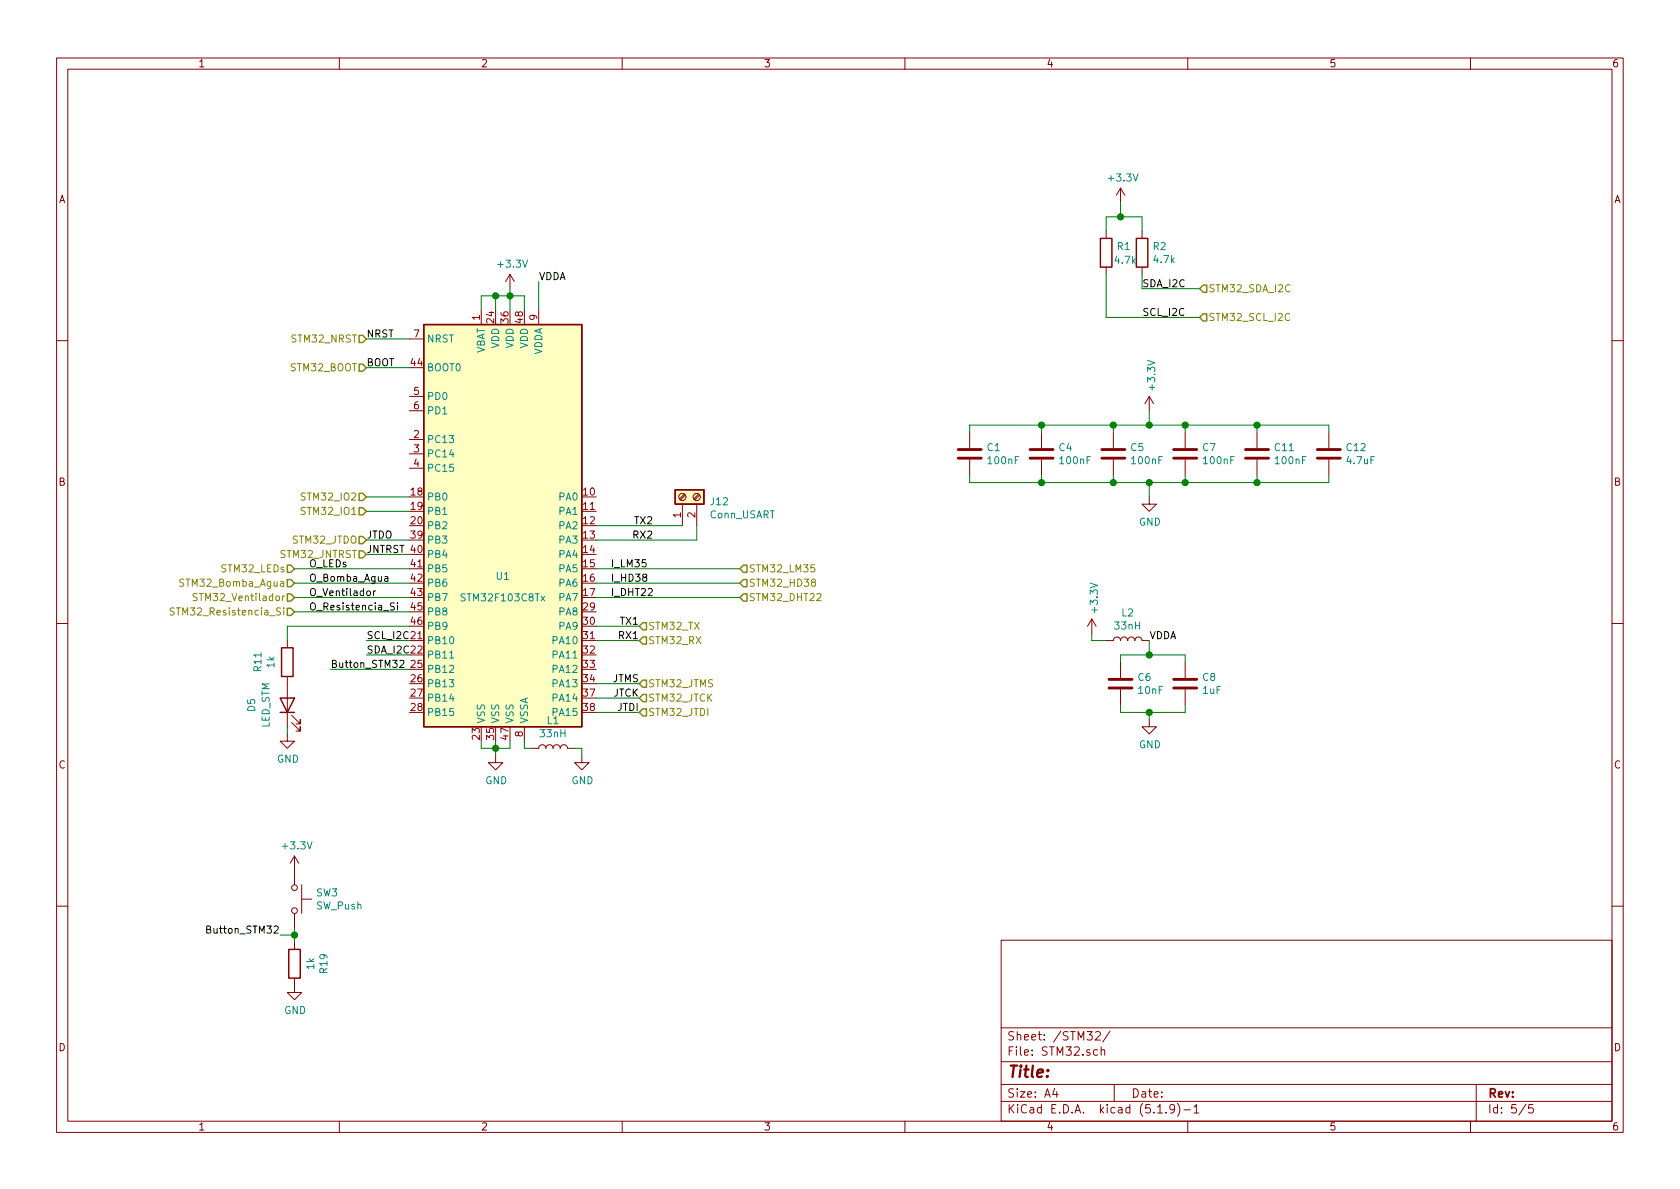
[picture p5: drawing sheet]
EESchema Schematic File Version 4
EELAYER 30 0
EELAYER END
$Descr A4 11693 8268
encoding utf-8
Sheet 5 5
Title ""
Date ""
Rev ""
Comp ""
Comment1 ""
Comment2 ""
Comment3 ""
Comment4 ""
$EndDescr
Connection ~ 3450 2050
Wire Wire Line
	3350 2050 3450 2050
Wire Wire Line
	3350 2150 3350 2050
Wire Wire Line
	4050 5200 4000 5200
Wire Wire Line
	4050 5250 4050 5200
$Comp
L power:GND #PWR?
U 1 1
P 4050 5250
AR Path="/60762521" Ref="#PWR?"  Part="1" 
AR Path="/60760232/60762521" Ref="#PWR0110"  Part="1" 
F 0 "#PWR0110" H 4050 5000 50  0001 C CNN
F 1 "GND" H 4055 5077 50  0000 C CNN
F 2 "" H 4050 5250 50  0001 C CNN
F 3 "" H 4050 5250 50  0001 C CNN
	1    4050 5250
	1    0    0    -1  
$EndComp
Wire Wire Line
	3650 5200 3650 5150
Wire Wire Line
	3700 5200 3650 5200
$Comp
L Device:L L?
U 1 1
P 3850 5200
AR Path="/60762529" Ref="L?"  Part="1" 
AR Path="/60760232/60762529" Ref="L1"  Part="1" 
F 0 "L1" V 4040 5200 50  0000 C CNN
F 1 "33nH" V 3949 5200 50  0000 C CNN
F 2 "Inductor_SMD:L_0402_1005Metric" H 3850 5200 50  0001 C CNN
F 3 "~" H 3850 5200 50  0001 C CNN
	1    3850 5200
	0    -1   -1   0   
$EndComp
Wire Wire Line
	3550 2000 3550 2050
Wire Wire Line
	3550 2050 3650 2050
Connection ~ 3550 2050
Wire Wire Line
	3550 2150 3550 2050
Wire Wire Line
	3650 2050 3650 2150
Wire Wire Line
	3450 2050 3550 2050
Wire Wire Line
	3450 2150 3450 2050
Wire Wire Line
	3450 5150 3450 5200
Wire Wire Line
	3450 5200 3550 5200
Connection ~ 3450 5200
Wire Wire Line
	3450 5250 3450 5200
Wire Wire Line
	3550 5200 3550 5150
Wire Wire Line
	3350 5200 3450 5200
Wire Wire Line
	3350 5150 3350 5200
$Comp
L power:GND #PWR?
U 1 1
P 3450 5250
AR Path="/6076253D" Ref="#PWR?"  Part="1" 
AR Path="/60760232/6076253D" Ref="#PWR0113"  Part="1" 
F 0 "#PWR0113" H 3450 5000 50  0001 C CNN
F 1 "GND" H 3455 5077 50  0000 C CNN
F 2 "" H 3450 5250 50  0001 C CNN
F 3 "" H 3450 5250 50  0001 C CNN
	1    3450 5250
	1    0    0    -1  
$EndComp
$Comp
L MCU_ST_STM32F1:STM32F103C8Tx U?
U 1 1
P 3550 3650
AR Path="/60762543" Ref="U?"  Part="1" 
AR Path="/60760232/60762543" Ref="U1"  Part="1" 
F 0 "U1" H 3500 3300 50  0000 C CNN
F 1 "STM32F103C8Tx" H 3500 3150 50  0000 C CNN
F 2 "Package_QFP:LQFP-48_7x7mm_P0.5mm" H 2950 2250 50  0001 R CNN
F 3 "http://www.st.com/st-web-ui/static/active/en/resource/technical/document/datasheet/CD00161566.pdf" H 3550 3650 50  0001 C CNN
	1    3550 3650
	1    0    0    -1  
$EndComp
$Comp
L power:+3.3V #PWR?
U 1 1
P 3550 2000
AR Path="/60762549" Ref="#PWR?"  Part="1" 
AR Path="/60760232/60762549" Ref="#PWR0114"  Part="1" 
F 0 "#PWR0114" H 3550 1850 50  0001 C CNN
F 1 "+3.3V" H 3565 2173 50  0000 C CNN
F 2 "" H 3550 2000 50  0001 C CNN
F 3 "" H 3550 2000 50  0001 C CNN
	1    3550 2000
	1    0    0    -1  
$EndComp
Wire Wire Line
	2850 3750 2550 3750
Text Label 2550 3750 0    50   ~ 0
JTDO
Wire Wire Line
	2850 3850 2550 3850
Text Label 2550 3850 0    50   ~ 0
JNTRST
Wire Wire Line
	2850 4450 2550 4450
Text Label 2550 4450 0    50   ~ 0
SCL_I2C
Wire Wire Line
	2850 4550 2550 4550
Text Label 2550 4550 0    50   ~ 0
SDA_I2C
Wire Wire Line
	4150 4350 4450 4350
Text Label 4450 4350 2    50   ~ 0
TX1
Wire Wire Line
	4150 4450 4450 4450
Text Label 4450 4450 2    50   ~ 0
RX1
Wire Wire Line
	4150 4750 4450 4750
Wire Wire Line
	4150 4850 4450 4850
Wire Wire Line
	4150 4950 4450 4950
Text Label 4450 4750 2    50   ~ 0
JTMS
Text Label 4450 4850 2    50   ~ 0
JTCK
Text Label 4450 4950 2    50   ~ 0
JTDI
Wire Wire Line
	2550 2350 2850 2350
Text Label 2550 2350 0    50   ~ 0
NRST
Wire Wire Line
	2850 2550 2550 2550
Text Label 2550 2550 0    50   ~ 0
BOOT
Wire Wire Line
	5150 3950 4150 3950
Wire Wire Line
	5150 4050 4150 4050
Wire Wire Line
	5150 4150 4150 4150
Text Label 2150 4250 0    50   ~ 0
O_Resistencia_Si
Text Label 2150 4150 0    50   ~ 0
O_Ventilador
Text Label 2150 4050 0    50   ~ 0
O_Bomba_Agua
Text Label 2150 3950 0    50   ~ 0
O_LEDs
Text Label 4250 3950 0    50   ~ 0
I_LM35
Text Label 4250 4050 0    50   ~ 0
I_HD38
Text Label 4250 4150 0    50   ~ 0
I_DHT22
Text HLabel 2550 2350 0    50   Input ~ 0
STM32_NRST
Text HLabel 2550 2550 0    50   Input ~ 0
STM32_BOOT
Text HLabel 2550 3750 0    50   Input ~ 0
STM32_JTDO
Text HLabel 2550 3850 0    50   Input ~ 0
STM32_JNTRST
Text HLabel 2050 4250 0    50   Input ~ 0
STM32_Resistencia_Si
Text HLabel 2050 4150 0    50   Input ~ 0
STM32_Ventilador
Text HLabel 2050 4050 0    50   Input ~ 0
STM32_Bomba_Agua
Text HLabel 2050 3950 0    50   Input ~ 0
STM32_LEDs
Text HLabel 5150 3950 2    50   Input ~ 0
STM32_LM35
Text HLabel 5150 4050 2    50   Input ~ 0
STM32_HD38
Text HLabel 5150 4150 2    50   Input ~ 0
STM32_DHT22
Text HLabel 4450 4350 2    50   Input ~ 0
STM32_TX
Text HLabel 4450 4450 2    50   Input ~ 0
STM32_RX
Text HLabel 4450 4750 2    50   Input ~ 0
STM32_JTMS
Text HLabel 4450 4850 2    50   Input ~ 0
STM32_JTCK
Text HLabel 4450 4950 2    50   Input ~ 0
STM32_JTDI
Text Label 3750 1950 0    50   ~ 0
VDDA
Wire Wire Line
	3750 2150 3750 1950
Wire Wire Line
	2850 3950 2050 3950
Wire Wire Line
	2050 4050 2850 4050
Wire Wire Line
	2050 4150 2850 4150
Wire Wire Line
	2050 4250 2850 4250
$Comp
L Device:R R?
U 1 1
P 2000 4600
AR Path="/6081C49D/607A4463" Ref="R?"  Part="1" 
AR Path="/607B7D6E/607A4463" Ref="R?"  Part="1" 
AR Path="/60760232/607A4463" Ref="R11"  Part="1" 
F 0 "R11" V 1793 4600 50  0000 C CNN
F 1 "1k" V 1884 4600 50  0000 C CNN
F 2 "Resistor_SMD:R_0805_2012Metric" V 1930 4600 50  0001 C CNN
F 3 "~" H 2000 4600 50  0001 C CNN
	1    2000 4600
	1    0    0    -1  
$EndComp
$Comp
L Device:LED D?
U 1 1
P 2000 4900
AR Path="/607B7D6E/607A446A" Ref="D?"  Part="1" 
AR Path="/60760232/607A446A" Ref="D5"  Part="1" 
F 0 "D5" H 2000 5150 50  0000 C CNN
F 1 "LED_STM" H 2000 5050 50  0000 C CNN
F 2 "LED_SMD:LED_0805_2012Metric" H 2000 4900 50  0001 C CNN
F 3 "~" H 2000 4900 50  0001 C CNN
	1    2000 4900
	0    -1   -1   0   
$EndComp
Wire Wire Line
	2000 5100 2000 5050
$Comp
L power:GND #PWR?
U 1 1
P 2000 5100
AR Path="/607A4473" Ref="#PWR?"  Part="1" 
AR Path="/607B7D6E/607A4473" Ref="#PWR?"  Part="1" 
AR Path="/60760232/607A4473" Ref="#PWR0148"  Part="1" 
F 0 "#PWR0148" H 2000 4850 50  0001 C CNN
F 1 "GND" H 2005 4927 50  0000 C CNN
F 2 "" H 2000 5100 50  0001 C CNN
F 3 "" H 2000 5100 50  0001 C CNN
	1    2000 5100
	1    0    0    -1  
$EndComp
Wire Wire Line
	2000 4450 2000 4350
Wire Wire Line
	2000 4350 2850 4350
Wire Wire Line
	2850 3450 2550 3450
Wire Wire Line
	2850 3550 2550 3550
Text HLabel 2550 3550 0    50   Input ~ 0
STM32_IO1
Text HLabel 2550 3450 0    50   Input ~ 0
STM32_IO2
$Comp
L Switch:SW_Push SW3
U 1 1
P 2050 6250
F 0 "SW3" V 2004 6398 50  0000 L CNN
F 1 "SW_Push" V 2095 6398 50  0000 L CNN
F 2 "Button_Switch_THT:SW_PUSH_6mm_H4.3mm" H 2050 6450 50  0001 C CNN
F 3 "~" H 2050 6450 50  0001 C CNN
	1    2050 6250
	0    1    1    0   
$EndComp
Text Label 2300 4650 0    50   ~ 0
Button_STM32
Wire Wire Line
	2050 6500 1950 6500
Connection ~ 2050 6500
Wire Wire Line
	2050 6500 2050 6450
Text Label 1950 6500 2    50   ~ 0
Button_STM32
$Comp
L power:+3.3V #PWR?
U 1 1
P 2050 6050
AR Path="/6085D9ED" Ref="#PWR?"  Part="1" 
AR Path="/60760232/6085D9ED" Ref="#PWR0158"  Part="1" 
F 0 "#PWR0158" H 2050 5900 50  0001 C CNN
F 1 "+3.3V" H 2065 6223 50  0000 C CNN
F 2 "" H 2050 6050 50  0001 C CNN
F 3 "" H 2050 6050 50  0001 C CNN
	1    2050 6050
	1    0    0    -1  
$EndComp
Wire Wire Line
	2050 6550 2050 6500
$Comp
L power:GND #PWR?
U 1 1
P 2050 6850
AR Path="/608586C0" Ref="#PWR?"  Part="1" 
AR Path="/607B7D6E/608586C0" Ref="#PWR?"  Part="1" 
AR Path="/60760232/608586C0" Ref="#PWR0159"  Part="1" 
F 0 "#PWR0159" H 2050 6600 50  0001 C CNN
F 1 "GND" H 2055 6677 50  0000 C CNN
F 2 "" H 2050 6850 50  0001 C CNN
F 3 "" H 2050 6850 50  0001 C CNN
	1    2050 6850
	1    0    0    -1  
$EndComp
$Comp
L Device:R R?
U 1 1
P 2050 6700
AR Path="/6081C49D/6085276C" Ref="R?"  Part="1" 
AR Path="/607B7D6E/6085276C" Ref="R?"  Part="1" 
AR Path="/60760232/6085276C" Ref="R19"  Part="1" 
F 0 "R19" V 1843 6700 50  0000 C CNN
F 1 "1k" V 1934 6700 50  0000 C CNN
F 2 "Resistor_SMD:R_0805_2012Metric" V 1980 6700 50  0001 C CNN
F 3 "~" H 2050 6700 50  0001 C CNN
	1    2050 6700
	-1   0    0    1   
$EndComp
Wire Wire Line
	2300 4650 2850 4650
$Comp
L Connector:Screw_Terminal_01x02 J?
U 1 1
P 4750 3450
AR Path="/6081C49D/6082711C" Ref="J?"  Part="1" 
AR Path="/60760232/6082711C" Ref="J12"  Part="1" 
F 0 "J12" V 4714 3262 50  0000 R CNN
F 1 "Conn_USART" V 4623 3262 50  0000 R CNN
F 2 "Connector_PinHeader_2.54mm:PinHeader_1x02_P2.54mm_Vertical" H 4750 3450 50  0001 C CNN
F 3 "~" H 4750 3450 50  0001 C CNN
	1    4750 3450
	0    -1   -1   0   
$EndComp
Wire Wire Line
	4150 3650 4750 3650
Text Label 4550 3650 2    50   ~ 0
TX2
Wire Wire Line
	4150 3750 4850 3750
Wire Wire Line
	4850 3750 4850 3650
Text Label 4550 3750 2    50   ~ 0
RX2
Text Label 8000 4450 0    50   ~ 0
VDDA
Wire Wire Line
	7700 2200 8350 2200
Wire Wire Line
	7950 2000 8350 2000
Text Label 7950 2200 0    50   ~ 0
SCL_I2C
Wire Wire Line
	7600 4450 7700 4450
Wire Wire Line
	7600 4400 7600 4450
$Comp
L power:+3.3V #PWR?
U 1 1
P 7600 4400
AR Path="/6076D279" Ref="#PWR?"  Part="1" 
AR Path="/607B7D6E/6076D279" Ref="#PWR?"  Part="1" 
AR Path="/60760232/6076D279" Ref="#PWR0129"  Part="1" 
F 0 "#PWR0129" H 7600 4250 50  0001 C CNN
F 1 "+3.3V" V 7615 4528 50  0000 L CNN
F 2 "" H 7600 4400 50  0001 C CNN
F 3 "" H 7600 4400 50  0001 C CNN
	1    7600 4400
	1    0    0    -1  
$EndComp
Wire Wire Line
	8000 4550 8250 4550
Connection ~ 8000 4550
Wire Wire Line
	8000 4450 8000 4550
$Comp
L Device:L L?
U 1 1
P 7850 4450
AR Path="/6076D270" Ref="L?"  Part="1" 
AR Path="/607B7D6E/6076D270" Ref="L?"  Part="1" 
AR Path="/60760232/6076D270" Ref="L2"  Part="1" 
F 0 "L2" V 8040 4450 50  0000 C CNN
F 1 "33nH" V 7949 4450 50  0000 C CNN
F 2 "Inductor_SMD:L_0402_1005Metric" H 7850 4450 50  0001 C CNN
F 3 "~" H 7850 4450 50  0001 C CNN
	1    7850 4450
	0    -1   -1   0   
$EndComp
Wire Wire Line
	8000 4950 8250 4950
Connection ~ 8000 4950
Wire Wire Line
	8000 5000 8000 4950
$Comp
L power:GND #PWR?
U 1 1
P 8000 5000
AR Path="/6076D267" Ref="#PWR?"  Part="1" 
AR Path="/607B7D6E/6076D267" Ref="#PWR?"  Part="1" 
AR Path="/60760232/6076D267" Ref="#PWR0128"  Part="1" 
F 0 "#PWR0128" H 8000 4750 50  0001 C CNN
F 1 "GND" H 8005 4827 50  0000 C CNN
F 2 "" H 8000 5000 50  0001 C CNN
F 3 "" H 8000 5000 50  0001 C CNN
	1    8000 5000
	1    0    0    -1  
$EndComp
Wire Wire Line
	8250 4950 8250 4900
Wire Wire Line
	7800 4950 8000 4950
Wire Wire Line
	7800 4900 7800 4950
Wire Wire Line
	8250 4550 8250 4600
Wire Wire Line
	7800 4550 8000 4550
Wire Wire Line
	7800 4600 7800 4550
$Comp
L Device:C C?
U 1 1
P 8250 4750
AR Path="/6076D25B" Ref="C?"  Part="1" 
AR Path="/607B7D6E/6076D25B" Ref="C?"  Part="1" 
AR Path="/60760232/6076D25B" Ref="C8"  Part="1" 
F 0 "C8" H 8365 4796 50  0000 L CNN
F 1 "1uF" H 8365 4705 50  0000 L CNN
F 2 "Capacitor_SMD:C_0805_2012Metric" H 8288 4600 50  0001 C CNN
F 3 "~" H 8250 4750 50  0001 C CNN
	1    8250 4750
	1    0    0    -1  
$EndComp
$Comp
L Device:C C?
U 1 1
P 7800 4750
AR Path="/6076D255" Ref="C?"  Part="1" 
AR Path="/607B7D6E/6076D255" Ref="C?"  Part="1" 
AR Path="/60760232/6076D255" Ref="C6"  Part="1" 
F 0 "C6" H 7915 4796 50  0000 L CNN
F 1 "10nF" H 7915 4705 50  0000 L CNN
F 2 "Capacitor_SMD:C_0805_2012Metric" H 7838 4600 50  0001 C CNN
F 3 "~" H 7800 4750 50  0001 C CNN
	1    7800 4750
	1    0    0    -1  
$EndComp
Wire Wire Line
	8000 3350 8250 3350
Connection ~ 8000 3350
Wire Wire Line
	8000 3450 8000 3350
$Comp
L power:GND #PWR?
U 1 1
P 8000 3450
AR Path="/6076D24C" Ref="#PWR?"  Part="1" 
AR Path="/607B7D6E/6076D24C" Ref="#PWR?"  Part="1" 
AR Path="/60760232/6076D24C" Ref="#PWR0127"  Part="1" 
F 0 "#PWR0127" H 8000 3200 50  0001 C CNN
F 1 "GND" H 8005 3277 50  0000 C CNN
F 2 "" H 8000 3450 50  0001 C CNN
F 3 "" H 8000 3450 50  0001 C CNN
	1    8000 3450
	1    0    0    -1  
$EndComp
Wire Wire Line
	8000 2950 8250 2950
Connection ~ 8000 2950
Wire Wire Line
	8000 2850 8000 2950
$Comp
L power:+3.3V #PWR?
U 1 1
P 8000 2850
AR Path="/6076D243" Ref="#PWR?"  Part="1" 
AR Path="/607B7D6E/6076D243" Ref="#PWR?"  Part="1" 
AR Path="/60760232/6076D243" Ref="#PWR0126"  Part="1" 
F 0 "#PWR0126" H 8000 2700 50  0001 C CNN
F 1 "+3.3V" V 8015 2978 50  0000 L CNN
F 2 "" H 8000 2850 50  0001 C CNN
F 3 "" H 8000 2850 50  0001 C CNN
	1    8000 2850
	1    0    0    -1  
$EndComp
Wire Wire Line
	7250 3350 7750 3350
Connection ~ 7250 3350
Wire Wire Line
	7250 3300 7250 3350
Wire Wire Line
	7750 3350 8000 3350
Connection ~ 7750 3350
Wire Wire Line
	7750 3300 7750 3350
Wire Wire Line
	8250 3350 8750 3350
Connection ~ 8250 3350
Wire Wire Line
	8250 3300 8250 3350
Wire Wire Line
	8750 3350 9250 3350
Connection ~ 8750 3350
Wire Wire Line
	8750 3300 8750 3350
Wire Wire Line
	9250 3350 9250 3300
Wire Wire Line
	6750 3350 7250 3350
Wire Wire Line
	6750 3300 6750 3350
Wire Wire Line
	8750 2950 9250 2950
Connection ~ 8750 2950
Wire Wire Line
	8750 3000 8750 2950
Wire Wire Line
	8250 2950 8750 2950
Connection ~ 8250 2950
Wire Wire Line
	8250 3000 8250 2950
Wire Wire Line
	7750 2950 8000 2950
Connection ~ 7750 2950
Wire Wire Line
	7750 3000 7750 2950
Wire Wire Line
	7250 2950 7750 2950
Connection ~ 7250 2950
Wire Wire Line
	7250 3000 7250 2950
Wire Wire Line
	9250 2950 9250 3000
Wire Wire Line
	6750 2950 7250 2950
Wire Wire Line
	6750 3000 6750 2950
$Comp
L Device:C C?
U 1 1
P 9250 3150
AR Path="/6076D21F" Ref="C?"  Part="1" 
AR Path="/607B7D6E/6076D21F" Ref="C?"  Part="1" 
AR Path="/60760232/6076D21F" Ref="C12"  Part="1" 
F 0 "C12" H 9365 3196 50  0000 L CNN
F 1 "4.7uF" H 9365 3105 50  0000 L CNN
F 2 "Capacitor_SMD:C_0805_2012Metric" H 9288 3000 50  0001 C CNN
F 3 "~" H 9250 3150 50  0001 C CNN
	1    9250 3150
	1    0    0    -1  
$EndComp
$Comp
L Device:C C?
U 1 1
P 8750 3150
AR Path="/6076D219" Ref="C?"  Part="1" 
AR Path="/607B7D6E/6076D219" Ref="C?"  Part="1" 
AR Path="/60760232/6076D219" Ref="C11"  Part="1" 
F 0 "C11" H 8865 3196 50  0000 L CNN
F 1 "100nF" H 8865 3105 50  0000 L CNN
F 2 "Capacitor_SMD:C_0805_2012Metric" H 8788 3000 50  0001 C CNN
F 3 "~" H 8750 3150 50  0001 C CNN
	1    8750 3150
	1    0    0    -1  
$EndComp
$Comp
L Device:C C?
U 1 1
P 8250 3150
AR Path="/6076D213" Ref="C?"  Part="1" 
AR Path="/607B7D6E/6076D213" Ref="C?"  Part="1" 
AR Path="/60760232/6076D213" Ref="C7"  Part="1" 
F 0 "C7" H 8365 3196 50  0000 L CNN
F 1 "100nF" H 8365 3105 50  0000 L CNN
F 2 "Capacitor_SMD:C_0805_2012Metric" H 8288 3000 50  0001 C CNN
F 3 "~" H 8250 3150 50  0001 C CNN
	1    8250 3150
	1    0    0    -1  
$EndComp
$Comp
L Device:C C?
U 1 1
P 7750 3150
AR Path="/6076D20D" Ref="C?"  Part="1" 
AR Path="/607B7D6E/6076D20D" Ref="C?"  Part="1" 
AR Path="/60760232/6076D20D" Ref="C5"  Part="1" 
F 0 "C5" H 7865 3196 50  0000 L CNN
F 1 "100nF" H 7865 3105 50  0000 L CNN
F 2 "Capacitor_SMD:C_0805_2012Metric" H 7788 3000 50  0001 C CNN
F 3 "~" H 7750 3150 50  0001 C CNN
	1    7750 3150
	1    0    0    -1  
$EndComp
$Comp
L Device:C C?
U 1 1
P 7250 3150
AR Path="/6076D207" Ref="C?"  Part="1" 
AR Path="/607B7D6E/6076D207" Ref="C?"  Part="1" 
AR Path="/60760232/6076D207" Ref="C4"  Part="1" 
F 0 "C4" H 7365 3196 50  0000 L CNN
F 1 "100nF" H 7365 3105 50  0000 L CNN
F 2 "Capacitor_SMD:C_0805_2012Metric" H 7288 3000 50  0001 C CNN
F 3 "~" H 7250 3150 50  0001 C CNN
	1    7250 3150
	1    0    0    -1  
$EndComp
$Comp
L Device:C C?
U 1 1
P 6750 3150
AR Path="/6076D201" Ref="C?"  Part="1" 
AR Path="/607B7D6E/6076D201" Ref="C?"  Part="1" 
AR Path="/60760232/6076D201" Ref="C1"  Part="1" 
F 0 "C1" H 6865 3196 50  0000 L CNN
F 1 "100nF" H 6865 3105 50  0000 L CNN
F 2 "Capacitor_SMD:C_0805_2012Metric" H 6788 3000 50  0001 C CNN
F 3 "~" H 6750 3150 50  0001 C CNN
	1    6750 3150
	1    0    0    -1  
$EndComp
Text Label 7950 2000 0    50   ~ 0
SDA_I2C
Wire Wire Line
	7800 1500 7950 1500
Connection ~ 7800 1500
Wire Wire Line
	7800 1400 7800 1500
$Comp
L power:+3.3V #PWR?
U 1 1
P 7800 1400
AR Path="/6076627E" Ref="#PWR?"  Part="1" 
AR Path="/60760232/6076627E" Ref="#PWR0125"  Part="1" 
F 0 "#PWR0125" H 7800 1250 50  0001 C CNN
F 1 "+3.3V" H 7815 1573 50  0000 C CNN
F 2 "" H 7800 1400 50  0001 C CNN
F 3 "" H 7800 1400 50  0001 C CNN
	1    7800 1400
	1    0    0    -1  
$EndComp
Wire Wire Line
	7950 1500 7950 1600
Wire Wire Line
	7700 1500 7800 1500
Wire Wire Line
	7700 1600 7700 1500
Wire Wire Line
	7700 1900 7700 2200
Wire Wire Line
	7950 1900 7950 2000
$Comp
L Device:R R?
U 1 1
P 7700 1750
AR Path="/60766273" Ref="R?"  Part="1" 
AR Path="/60760232/60766273" Ref="R1"  Part="1" 
F 0 "R1" H 7770 1796 50  0000 L CNN
F 1 "4.7k" H 7750 1700 50  0000 L CNN
F 2 "Resistor_SMD:R_0805_2012Metric" V 7630 1750 50  0001 C CNN
F 3 "~" H 7700 1750 50  0001 C CNN
	1    7700 1750
	1    0    0    -1  
$EndComp
$Comp
L Device:R R?
U 1 1
P 7950 1750
AR Path="/6076626D" Ref="R?"  Part="1" 
AR Path="/60760232/6076626D" Ref="R2"  Part="1" 
F 0 "R2" H 8020 1796 50  0000 L CNN
F 1 "4.7k" H 8020 1705 50  0000 L CNN
F 2 "Resistor_SMD:R_0805_2012Metric" V 7880 1750 50  0001 C CNN
F 3 "~" H 7950 1750 50  0001 C CNN
	1    7950 1750
	1    0    0    -1  
$EndComp
Text HLabel 8350 2000 2    50   Input ~ 0
STM32_SDA_I2C
Text HLabel 8350 2200 2    50   Input ~ 0
STM32_SCL_I2C
$EndSCHEMATC
